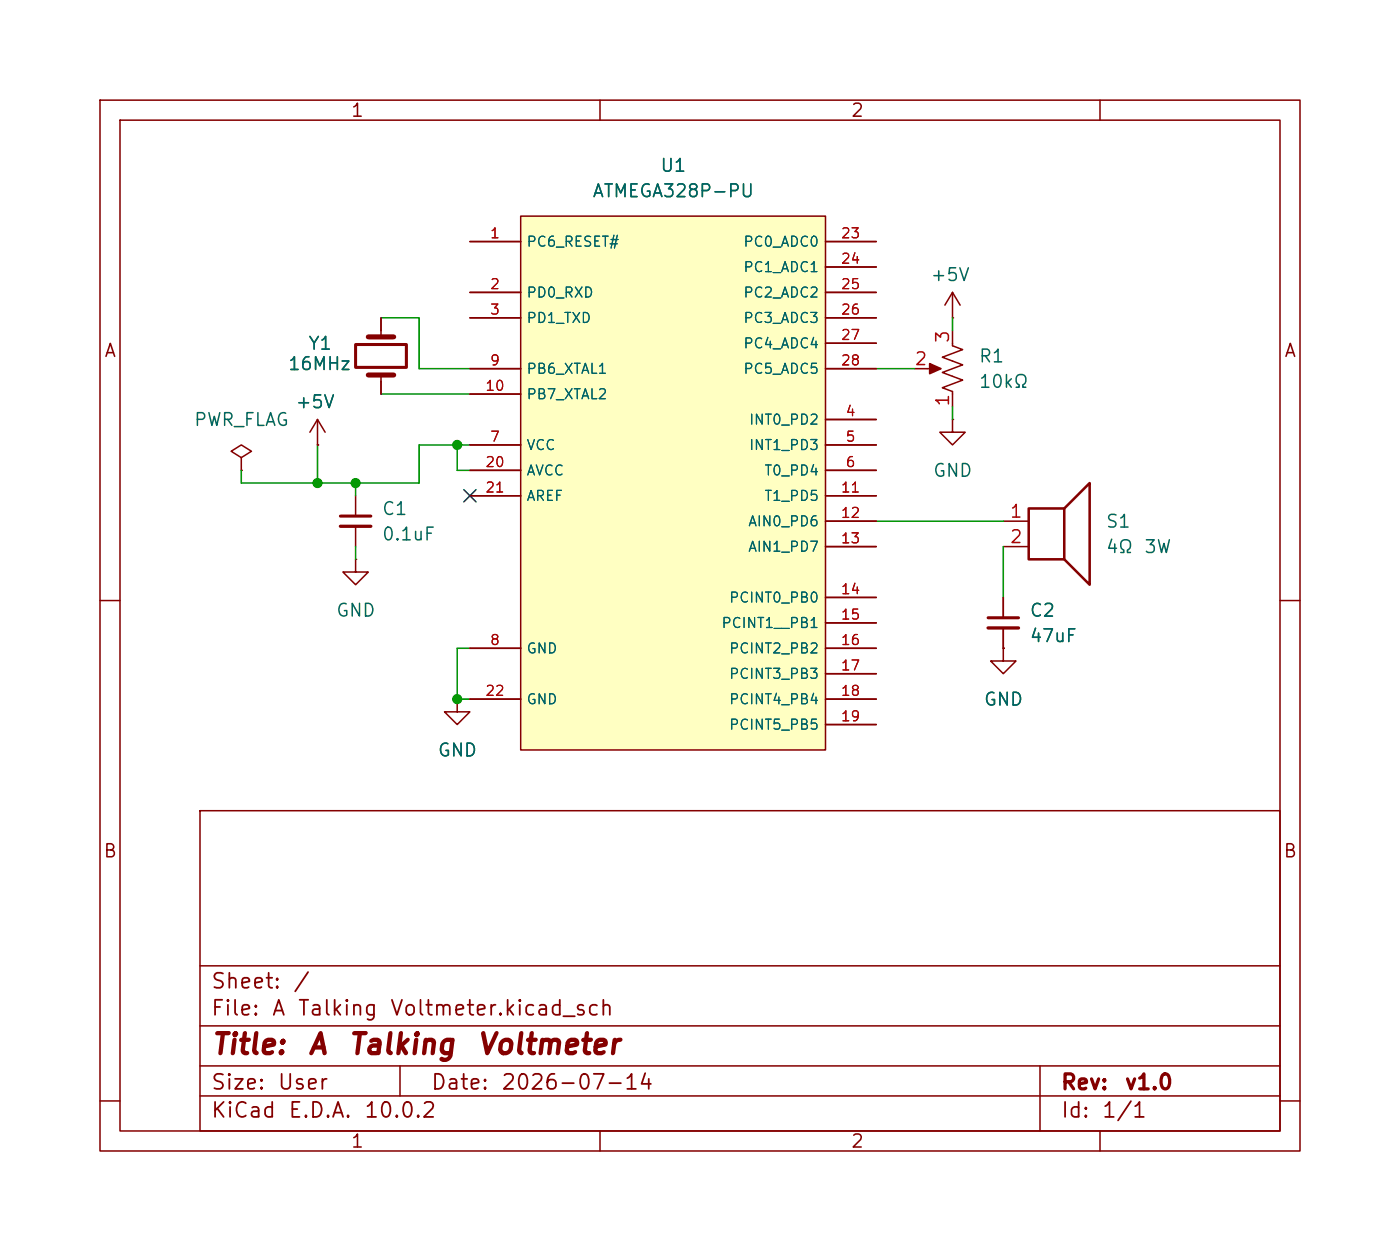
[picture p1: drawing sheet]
<svg xmlns="http://www.w3.org/2000/svg" width="140mm" height="125mm" viewBox="0 0 140 125" stroke-linecap="round" stroke-linejoin="round" font-family="sans-serif">
<g fill="none" stroke="#840000" stroke-width=".15">
<path d="M10 10h120v105h-120zM12 12h116v101h-116zM60 10v2M110 10v2M24.1 45.7l1-.6-1-.6-1 .6 1 .6v1.3M24.1 47h.1M10 60h2M128 60h2M20 81h108v32h-108zM20 96.5h108M10 110h2M20 109.5h108"/>
<path d="M20 106.5h108M20 102.5h108M40 106.5v3M60 113v2M104 106.5v6.5M110 113v2M128 110h2"/>
</g>
<path d="M52.1 21.6h30.4v53.3h-30.4z" fill="#ffffc2"/>
<g fill="none" stroke="#840000" stroke-width=".15">
<path d="M38.1 31.8v1.9M38.1 37.5v1.9M47 24.1h5.1M47 29.2h5.1M47 31.8h5.1M47 36.8h5.1M47 39.4h5.1M52.1 21.6h30.4v53.3h-30.4zM82.5 24.1h5.1M82.5 29.2h5.1M82.5 31.8h5.1M82.5 36.8h5.1"/>
<path d="M82.5 26.7h5.1M82.5 34.3h5.1M91.4 36.8h2.3M95.2 31.8h.1M95.2 33v1.6l1.1 .3-2.1 .8 2.1 .8-2.1 .7 2.1 .8-2.1 .7 1 .4v1.5M95.2 29.2l-.7 1.3M95.2 29.2l.8 1.3M95.2 29.2v2.6M31.7 44.5h.1M31.7 41.9l-.7 1.3M31.7 41.9l.8 1.3M31.7 41.9v2.6"/>
<path d="M35.6 55.9v1.3h1.2l-1.2 1.2-1.3-1.2h1.3M35.6 55.9h.1M35.6 49.5v2.1M35.6 52.6v2M47 44.5h5.1M47 47h5.1M47 49.5h5.1M82.5 41.9h5.1M82.5 44.5h5.1M82.5 47h5.1M82.5 49.5h5.1M82.5 52.1h5.1"/>
<path d="M82.5 54.6h5.1M82.5 59.7h5.1M95.2 41.9v1.3h1.3l-1.3 1.3-1.2-1.3h1.2M95.2 41.9h.1M100.3 52.1h2.6M100.3 54.6h2.6M100.3 59.7v2M45.7 69.9v1.2h1.3l-1.3 1.3-1.3-1.3h1.3M45.7 69.9h.1M47 64.8h5.1M47 69.9h5.1M82.5 64.8h5.1"/>
<path d="M82.5 62.2h5.1M82.5 67.3h5.1M82.5 69.9h5.1M82.5 72.4h5.1M100.3 64.8v1.2h1.3l-1.3 1.3-1.2-1.3h1.2M100.3 64.8h.1M100.3 62.7v2.1"/>
</g>
<path d="M36.8 37.5h2.6M36.8 33.7h2.6" fill="none" stroke="#840000" stroke-width=".51"/>
<path d="M35.6 34.4h5v2.3h-5zM34 51.6h3.1M98.8 61.7h3.1" fill="none" stroke="#840000" stroke-width=".3"/>
<path d="M93 36.3l1.1 .5-1.1 .5z" fill="#840000" stroke="#840000" stroke-width=".15"/>
<path d="M34 52.6h3.1M98.8 62.7h3.1" fill="none" stroke="#840000" stroke-width=".33"/>
<path d="M102.9 50.8h3.5v5.1h-3.5zM106.4 50.8l2.6-2.5v10.1l-2.6-2.5" fill="none" stroke="#840000" stroke-width=".25"/>
<g fill="none" stroke="#009600" stroke-width=".15">
<path d="M38.1 31.8h3.8v5h5.1M38.1 39.4h8.9M87.6 36.8h3.8M95.2 31.8v1.2M31.7 44.5v3.8M35.6 48.3v1.2M35.6 54.6v1.3M45.7 44.5v2.5h1.3M47 44.5h-5.1v3.8h-17.8v-1.3M87.6 52.1h12.7M95.2 40.6v1.3M100.3 54.6v5.1"/>
<path d="M47 64.8h-1.3v5.1h1.3"/>
</g>
<path d="M46.4 48.9l1.2 1.2M47.6 48.9l-1.2 1.2" fill="none" stroke="#000084" stroke-width=".15"/>
<g fill="#009600" stroke="#009600" stroke-width=".1">
<circle cx="35.6" cy="48.3" r=".46"/>
<circle cx="31.7" cy="48.3" r=".46"/>
<circle cx="45.7" cy="44.5" r=".46"/>
<circle cx="45.7" cy="69.9" r=".46"/>
</g>
<g font-size="2" fill="#840000">
<text x="21" y="105.8">Title:</text>
<text x="30.7" y="105.8">A</text>
<text x="34.7" y="105.8">Talking</text>
<text x="47.6" y="105.8">Voltmeter</text>
</g>
<g font-size="1.5" fill="#840000">
<text x="21" y="101.9">File:</text>
<text x="21" y="99.2">Sheet:</text>
<text x="27.1" y="101.9">A</text>
<text x="29.2" y="99.2">/</text>
<text x="29.7" y="101.9">Talking</text>
<text x="38.9" y="101.9">Voltmeter.kicad_sch</text>
<text x="21" y="112.1">KiCad</text>
<text x="21" y="109.3">Size:</text>
<text x="27.7" y="109.3">User</text>
<text x="28.7" y="112.1">E.D.A.</text>
<text x="36.3" y="112.1">10.0.2</text>
<text x="43" y="109.3">Date:</text>
<text x="50" y="109.3">2026-07-14</text>
<text x="106" y="109.3">Rev:</text>
<text x="106" y="112.1">Id:</text>
<text x="110.1" y="112.1">1/1</text>
<text x="112.4" y="109.3">v1.0</text>
</g>
<g font-size="1.3" fill="#840000">
<text x="35" y="12">1</text>
<text x="85" y="12">2</text>
<text x="10.3" y="36">A</text>
<text x="128.3" y="36">A</text>
<text x="10.3" y="86">B</text>
<text x="128.3" y="86">B</text>
<text x="35" y="115">1</text>
<text x="85" y="115">2</text>
</g>
<g font-size="1.3" fill="#006464">
<text x="65.9" y="17.5">U1</text>
<text x="59.2" y="20">ATMEGA328P-PU</text>
<text x="93" y="28.4">+5V</text>
<text x="30.7" y="35.3">Y1</text>
<text x="28.7" y="37.3">16MHz</text>
<text x="29.5" y="41.1">+5V</text>
<text x="97.8" y="36.5">R1</text>
<text x="97.8" y="39.1">10kΩ</text>
<text x="19.3" y="42.9">PWR_FLAG</text>
<text x="93.2" y="48">GND</text>
<text x="38.1" y="51.8">C1</text>
<text x="110.5" y="53">S1</text>
<text x="38.1" y="54.3">0.1uF</text>
<text x="110.5" y="55.6">4Ω</text>
<text x="114.3" y="55.6">3W</text>
<text x="33.5" y="61.9">GND</text>
<text x="102.9" y="61.9">C2</text>
<text x="102.9" y="64.5">47uF</text>
<text x="98.3" y="70.8">GND</text>
<text x="43.7" y="75.9">GND</text>
</g>
<g font-size="1.3" fill="#a90000">
<text x="95.2" y="34.4" transform="rotate(-90 95.2 34.4)">3</text>
<text x="91.4" y="36.8">2</text>
<text x="95.2" y="40.7" transform="rotate(-90 95.2 40.7)">1</text>
<text x="100.9" y="52.1">1</text>
<text x="100.9" y="54.6">2</text>
</g>
<g font-size="1" fill="#a90000">
<text x="48.9" y="24.1">1</text>
<text x="48.9" y="29.1">2</text>
<text x="84" y="24.1">23</text>
<text x="84" y="26.6">24</text>
<text x="84" y="29.1">25</text>
<text x="48.9" y="31.7">3</text>
<text x="84" y="31.7">26</text>
<text x="84" y="34.2">27</text>
<text x="48.4" y="39.3">10</text>
<text x="48.9" y="36.8">9</text>
<text x="84" y="36.8">28</text>
<text x="84.5" y="41.8">4</text>
<text x="48.4" y="46.9">20</text>
<text x="48.9" y="44.4">7</text>
<text x="84.5" y="44.4">5</text>
<text x="84.5" y="46.9">6</text>
<text x="48.4" y="49.5">21</text>
<text x="84" y="49.5">11</text>
<text x="84" y="52">12</text>
<text x="84" y="54.5">13</text>
<text x="84" y="59.6">14</text>
<text x="48.9" y="64.7">8</text>
<text x="84" y="62.2">15</text>
<text x="84" y="64.7">16</text>
<text x="48.4" y="69.8">22</text>
<text x="84" y="67.2">17</text>
<text x="84" y="69.8">18</text>
<text x="84" y="72.3">19</text>
</g>
<g font-size="1" fill="#006464">
<text x="52.6" y="24.9">PC6_RESET#</text>
<text x="52.6" y="30">PD0_RXD</text>
<text x="74.3" y="24.9">PC0_ADC0</text>
<text x="74.3" y="27.4">PC1_ADC1</text>
<text x="74.3" y="30">PC2_ADC2</text>
<text x="52.6" y="32.5">PD1_TXD</text>
<text x="74.3" y="32.5">PC3_ADC3</text>
<text x="74.3" y="35.1">PC4_ADC4</text>
<text x="52.6" y="37.6">PB6_XTAL1</text>
<text x="52.6" y="40.1">PB7_XTAL2</text>
<text x="74.3" y="37.6">PC5_ADC5</text>
<text x="52.6" y="45.2">VCC</text>
<text x="52.6" y="47.8">AVCC</text>
<text x="74.8" y="42.7">INT0_PD2</text>
<text x="74.8" y="45.2">INT1_PD3</text>
<text x="76.4" y="47.8">T0_PD4</text>
<text x="52.6" y="50.3">AREF</text>
<text x="74.7" y="52.8">AIN0_PD6</text>
<text x="76.4" y="50.3">T1_PD5</text>
<text x="74.7" y="55.4">AIN1_PD7</text>
<text x="52.6" y="65.5">GND</text>
<text x="72.1" y="63">PCINT1__PB1</text>
<text x="72.8" y="60.5">PCINT0_PB0</text>
<text x="72.8" y="65.5">PCINT2_PB2</text>
<text x="52.6" y="70.6">GND</text>
<text x="72.8" y="68.1">PCINT3_PB3</text>
<text x="72.8" y="70.6">PCINT4_PB4</text>
<text x="72.8" y="73.2">PCINT5_PB5</text>
</g>
</svg>
